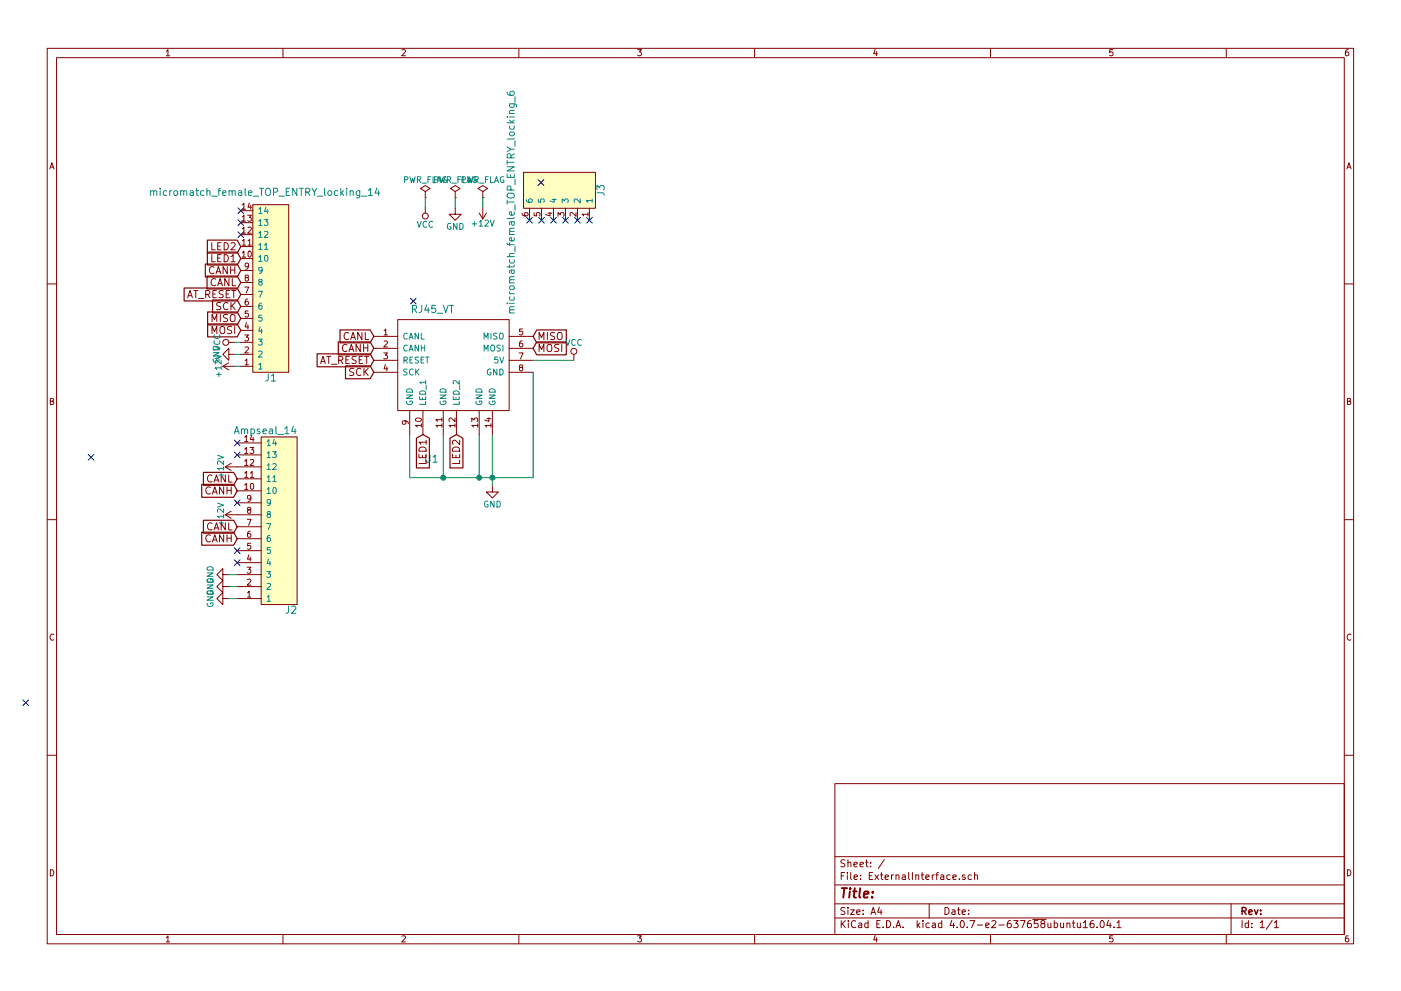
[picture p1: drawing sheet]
EESchema Schematic File Version 2
LIBS:ExternalInterface-rescue
LIBS:power
LIBS:device
LIBS:switches
LIBS:relays
LIBS:motors
LIBS:transistors
LIBS:conn
LIBS:linear
LIBS:regul
LIBS:74xx
LIBS:cmos4000
LIBS:adc-dac
LIBS:memory
LIBS:xilinx
LIBS:microcontrollers
LIBS:dsp
LIBS:microchip
LIBS:analog_switches
LIBS:motorola
LIBS:texas
LIBS:intel
LIBS:audio
LIBS:interface
LIBS:digital-audio
LIBS:philips
LIBS:display
LIBS:cypress
LIBS:siliconi
LIBS:opto
LIBS:atmel
LIBS:contrib
LIBS:valves
LIBS:formula
LIBS:ExternalInterface-cache
EELAYER 25 0
EELAYER END
$Descr A4 11693 8268
encoding utf-8
Sheet 1 1
Title ""
Date ""
Rev ""
Comp ""
Comment1 ""
Comment2 ""
Comment3 ""
Comment4 ""
$EndDescr
Text GLabel 2010 2050 0    60   Input ~ 0
LED2
Text GLabel 2010 2150 0    60   Input ~ 0
LED1
Text GLabel 2010 2250 0    60   Input ~ 0
CANH
Text GLabel 2010 2350 0    60   Input ~ 0
CANL
Text GLabel 2010 2450 0    60   Input ~ 0
AT_RESET
Text GLabel 2010 2550 0    60   Input ~ 0
SCK
Text GLabel 2010 2650 0    60   Input ~ 0
MISO
Text GLabel 2010 2750 0    60   Input ~ 0
MOSI
$Comp
L VCC #PWR01
U 1 1
P 1960 2850
F 0 "#PWR01" H 1960 2700 50  0001 C CNN
F 1 "VCC" H 1960 3000 50  0000 C CNN
F 2 "" H 1960 2850 50  0001 C CNN
F 3 "" H 1960 2850 50  0001 C CNN
	1    1960 2850
	0    -1   -1   0   
$EndComp
$Comp
L GND #PWR02
U 1 1
P 1960 2950
F 0 "#PWR02" H 1960 2700 50  0001 C CNN
F 1 "GND" H 1960 2800 50  0000 C CNN
F 2 "" H 1960 2950 50  0001 C CNN
F 3 "" H 1960 2950 50  0001 C CNN
	1    1960 2950
	0    1    1    0   
$EndComp
$Comp
L +12V #PWR03
U 1 1
P 1960 3050
F 0 "#PWR03" H 1960 2900 50  0001 C CNN
F 1 "+12V" H 1960 3190 50  0000 C CNN
F 2 "" H 1960 3050 50  0001 C CNN
F 3 "" H 1960 3050 50  0001 C CNN
	1    1960 3050
	0    -1   -1   0   
$EndComp
$Comp
L PWR_FLAG #FLG04
U 1 1
P 3550 1640
F 0 "#FLG04" H 3550 1715 50  0001 C CNN
F 1 "PWR_FLAG" H 3550 1790 50  0000 C CNN
F 2 "" H 3550 1640 50  0001 C CNN
F 3 "" H 3550 1640 50  0001 C CNN
	1    3550 1640
	1    0    0    -1  
$EndComp
$Comp
L PWR_FLAG #FLG05
U 1 1
P 3800 1640
F 0 "#FLG05" H 3800 1715 50  0001 C CNN
F 1 "PWR_FLAG" H 3800 1790 50  0000 C CNN
F 2 "" H 3800 1640 50  0001 C CNN
F 3 "" H 3800 1640 50  0001 C CNN
	1    3800 1640
	1    0    0    -1  
$EndComp
$Comp
L PWR_FLAG #FLG06
U 1 1
P 4030 1640
F 0 "#FLG06" H 4030 1715 50  0001 C CNN
F 1 "PWR_FLAG" H 4030 1790 50  0000 C CNN
F 2 "" H 4030 1640 50  0001 C CNN
F 3 "" H 4030 1640 50  0001 C CNN
	1    4030 1640
	1    0    0    -1  
$EndComp
$Comp
L VCC #PWR07
U 1 1
P 3550 1720
F 0 "#PWR07" H 3550 1570 50  0001 C CNN
F 1 "VCC" H 3550 1870 50  0000 C CNN
F 2 "" H 3550 1720 50  0001 C CNN
F 3 "" H 3550 1720 50  0001 C CNN
	1    3550 1720
	-1   0    0    1   
$EndComp
$Comp
L GND #PWR08
U 1 1
P 3800 1730
F 0 "#PWR08" H 3800 1480 50  0001 C CNN
F 1 "GND" H 3800 1580 50  0000 C CNN
F 2 "" H 3800 1730 50  0001 C CNN
F 3 "" H 3800 1730 50  0001 C CNN
	1    3800 1730
	1    0    0    -1  
$EndComp
$Comp
L +12V #PWR09
U 1 1
P 4030 1720
F 0 "#PWR09" H 4030 1570 50  0001 C CNN
F 1 "+12V" H 4030 1860 50  0000 C CNN
F 2 "" H 4030 1720 50  0001 C CNN
F 3 "" H 4030 1720 50  0001 C CNN
	1    4030 1720
	-1   0    0    1   
$EndComp
$Comp
L Ampseal_14 J2
U 1 1
P 2180 4340
F 0 "J2" H 1930 5090 60  0000 C CNN
F 1 "Ampseal_14" H 1880 3590 60  0000 L CNN
F 2 "footprints:Ampseal_14" H 1980 4640 60  0001 C CNN
F 3 "" H 1980 4640 60  0001 C CNN
	1    2180 4340
	-1   0    0    1   
$EndComp
$Comp
L +12V #PWR010
U 1 1
P 1980 4290
F 0 "#PWR010" H 1980 4140 50  0001 C CNN
F 1 "+12V" H 1980 4430 50  0000 C CNN
F 2 "" H 1980 4290 50  0001 C CNN
F 3 "" H 1980 4290 50  0001 C CNN
	1    1980 4290
	0    -1   -1   0   
$EndComp
Text GLabel 1980 4090 0    60   Input ~ 0
CANH
Text GLabel 1980 4490 0    60   Input ~ 0
CANH
Text GLabel 1980 3990 0    60   Input ~ 0
CANL
Text GLabel 1980 4390 0    60   Input ~ 0
CANL
$Comp
L GND #PWR011
U 1 1
P 1910 4790
F 0 "#PWR011" H 1910 4540 50  0001 C CNN
F 1 "GND" H 1910 4640 50  0000 C CNN
F 2 "" H 1910 4790 50  0001 C CNN
F 3 "" H 1910 4790 50  0001 C CNN
	1    1910 4790
	0    1    1    0   
$EndComp
$Comp
L GND #PWR012
U 1 1
P 1910 4990
F 0 "#PWR012" H 1910 4740 50  0001 C CNN
F 1 "GND" H 1910 4840 50  0000 C CNN
F 2 "" H 1910 4990 50  0001 C CNN
F 3 "" H 1910 4990 50  0001 C CNN
	1    1910 4990
	0    1    1    0   
$EndComp
$Comp
L RJ45_VT U1
U 1 1
P 3600 3230
F 0 "U1" H 3600 2640 60  0000 C CNN
F 1 "RJ45_VT" H 3610 3890 60  0000 C CNN
F 2 "footprints:RJ45-Vertical" H 3500 2540 60  0001 C CNN
F 3 "" H 3600 2640 60  0001 C CNN
	1    3600 3230
	1    0    0    -1  
$EndComp
Wire Wire Line
	2010 2950 1960 2950
Wire Wire Line
	2010 2850 1960 2850
Wire Wire Line
	2010 3050 1960 3050
Wire Wire Line
	3550 1640 3550 1720
Wire Wire Line
	3800 1640 3800 1730
Wire Wire Line
	4030 1640 4030 1720
Wire Wire Line
	1910 4790 1980 4790
Wire Wire Line
	1910 4890 1980 4890
Wire Wire Line
	1910 4990 1980 4990
Text GLabel 4450 2800 2    60   Input ~ 0
MISO
Text GLabel 4450 2900 2    60   Input ~ 0
MOSI
Text GLabel 3530 3620 3    60   Input ~ 0
LED1
Text GLabel 3810 3620 3    60   Input ~ 0
LED2
Text GLabel 3120 3100 0    60   Input ~ 0
SCK
Text GLabel 3120 3000 0    60   Input ~ 0
AT_RESET
Text GLabel 3120 2900 0    60   Input ~ 0
CANH
Text GLabel 3120 2800 0    60   Input ~ 0
CANL
$Comp
L GND #PWR013
U 1 1
P 4110 4050
F 0 "#PWR013" H 4110 3800 50  0001 C CNN
F 1 "GND" H 4110 3900 50  0000 C CNN
F 2 "" H 4110 4050 50  0001 C CNN
F 3 "" H 4110 4050 50  0001 C CNN
	1    4110 4050
	1    0    0    -1  
$EndComp
Wire Wire Line
	4110 4050 4110 3620
Wire Wire Line
	4000 3620 4000 3980
Wire Wire Line
	3420 3980 4450 3980
Connection ~ 4110 3980
Wire Wire Line
	3700 3620 3700 3980
Connection ~ 4000 3980
Wire Wire Line
	3420 3620 3420 3980
Connection ~ 3700 3980
Wire Wire Line
	4450 3980 4450 3100
$Comp
L VCC #PWR014
U 1 1
P 4790 3000
F 0 "#PWR014" H 4790 2850 50  0001 C CNN
F 1 "VCC" H 4790 3150 50  0000 C CNN
F 2 "" H 4790 3000 50  0001 C CNN
F 3 "" H 4790 3000 50  0001 C CNN
	1    4790 3000
	1    0    0    -1  
$EndComp
Wire Wire Line
	4450 3000 4790 3000
NoConn ~ 2010 1750
NoConn ~ 2010 1850
NoConn ~ 2010 1950
$Comp
L micromatch_female_TOP_ENTRY_locking_14 J1
U 1 1
P 2310 2400
F 0 "J1" H 2360 3150 60  0000 C CNN
F 1 "micromatch_female_TOP_ENTRY_locking_14" H 2410 1600 60  0000 C CNN
F 2 "footprints:micromatch_female_vert_14" H 2260 3050 60  0001 C CNN
F 3 "" H 2360 3150 60  0001 C CNN
F 4 "https://www.digikey.com/product-detail/en/te-connectivity-amp-connectors/1-338068-4/A99502CT-ND/1955735" H 2310 3700 60  0001 C CNN "PurchasingLink"
F 5 "Digi-Key" H 2410 3800 60  0001 C CNN "MFN"
F 6 "A99502CT-ND" H 2510 3900 60  0001 C CNN "MPN"
F 7 "Value" H 2610 4000 60  0001 C CNN "Package"
	1    2310 2400
	-1   0    0    1   
$EndComp
$Comp
L micromatch_female_TOP_ENTRY_locking_6 J3
U 1 1
P 4670 1580
F 0 "J3" H 4670 1930 60  0000 C CNN
F 1 "micromatch_female_TOP_ENTRY_locking_6" H 4770 1180 60  0000 C CNN
F 2 "footprints:micromatch_female_vert_6" H 4570 1830 60  0001 C CNN
F 3 "" H 4670 1930 60  0001 C CNN
F 4 "https://www.digikey.com/product-detail/en/te-connectivity-amp-connectors/338068-6/A99437CT-ND/1955739" H 4670 2880 60  0001 C CNN "PurchasingLink"
F 5 "Digi-Key" H 4770 2980 60  0001 C CNN "MFN"
F 6 "A99437CT-ND" H 4870 3080 60  0001 C CNN "MPN"
F 7 "Value" H 4970 3180 60  0001 C CNN "Package"
	1    4670 1580
	0    1    1    0   
$EndComp
NoConn ~ 4920 1830
NoConn ~ 4820 1830
NoConn ~ 4720 1830
NoConn ~ 4620 1830
NoConn ~ 4520 1830
NoConn ~ 4420 1830
$Comp
L GND #PWR015
U 1 1
P 1910 4890
F 0 "#PWR015" H 1910 4640 50  0001 C CNN
F 1 "GND" H 1910 4740 50  0000 C CNN
F 2 "" H 1910 4890 50  0001 C CNN
F 3 "" H 1910 4890 50  0001 C CNN
	1    1910 4890
	0    1    1    0   
$EndComp
$Comp
L +12V #PWR016
U 1 1
P 1980 3890
F 0 "#PWR016" H 1980 3740 50  0001 C CNN
F 1 "+12V" H 1980 4030 50  0000 C CNN
F 2 "" H 1980 3890 50  0001 C CNN
F 3 "" H 1980 3890 50  0001 C CNN
	1    1980 3890
	0    -1   -1   0   
$EndComp
NoConn ~ 1980 3790
NoConn ~ 1980 3690
NoConn ~ 1980 4190
NoConn ~ 1980 4690
NoConn ~ 1980 4590
NoConn ~ 3450 2505
NoConn ~ 215  5860
NoConn ~ 760  3810
NoConn ~ 4515 1515
$EndSCHEMATC
